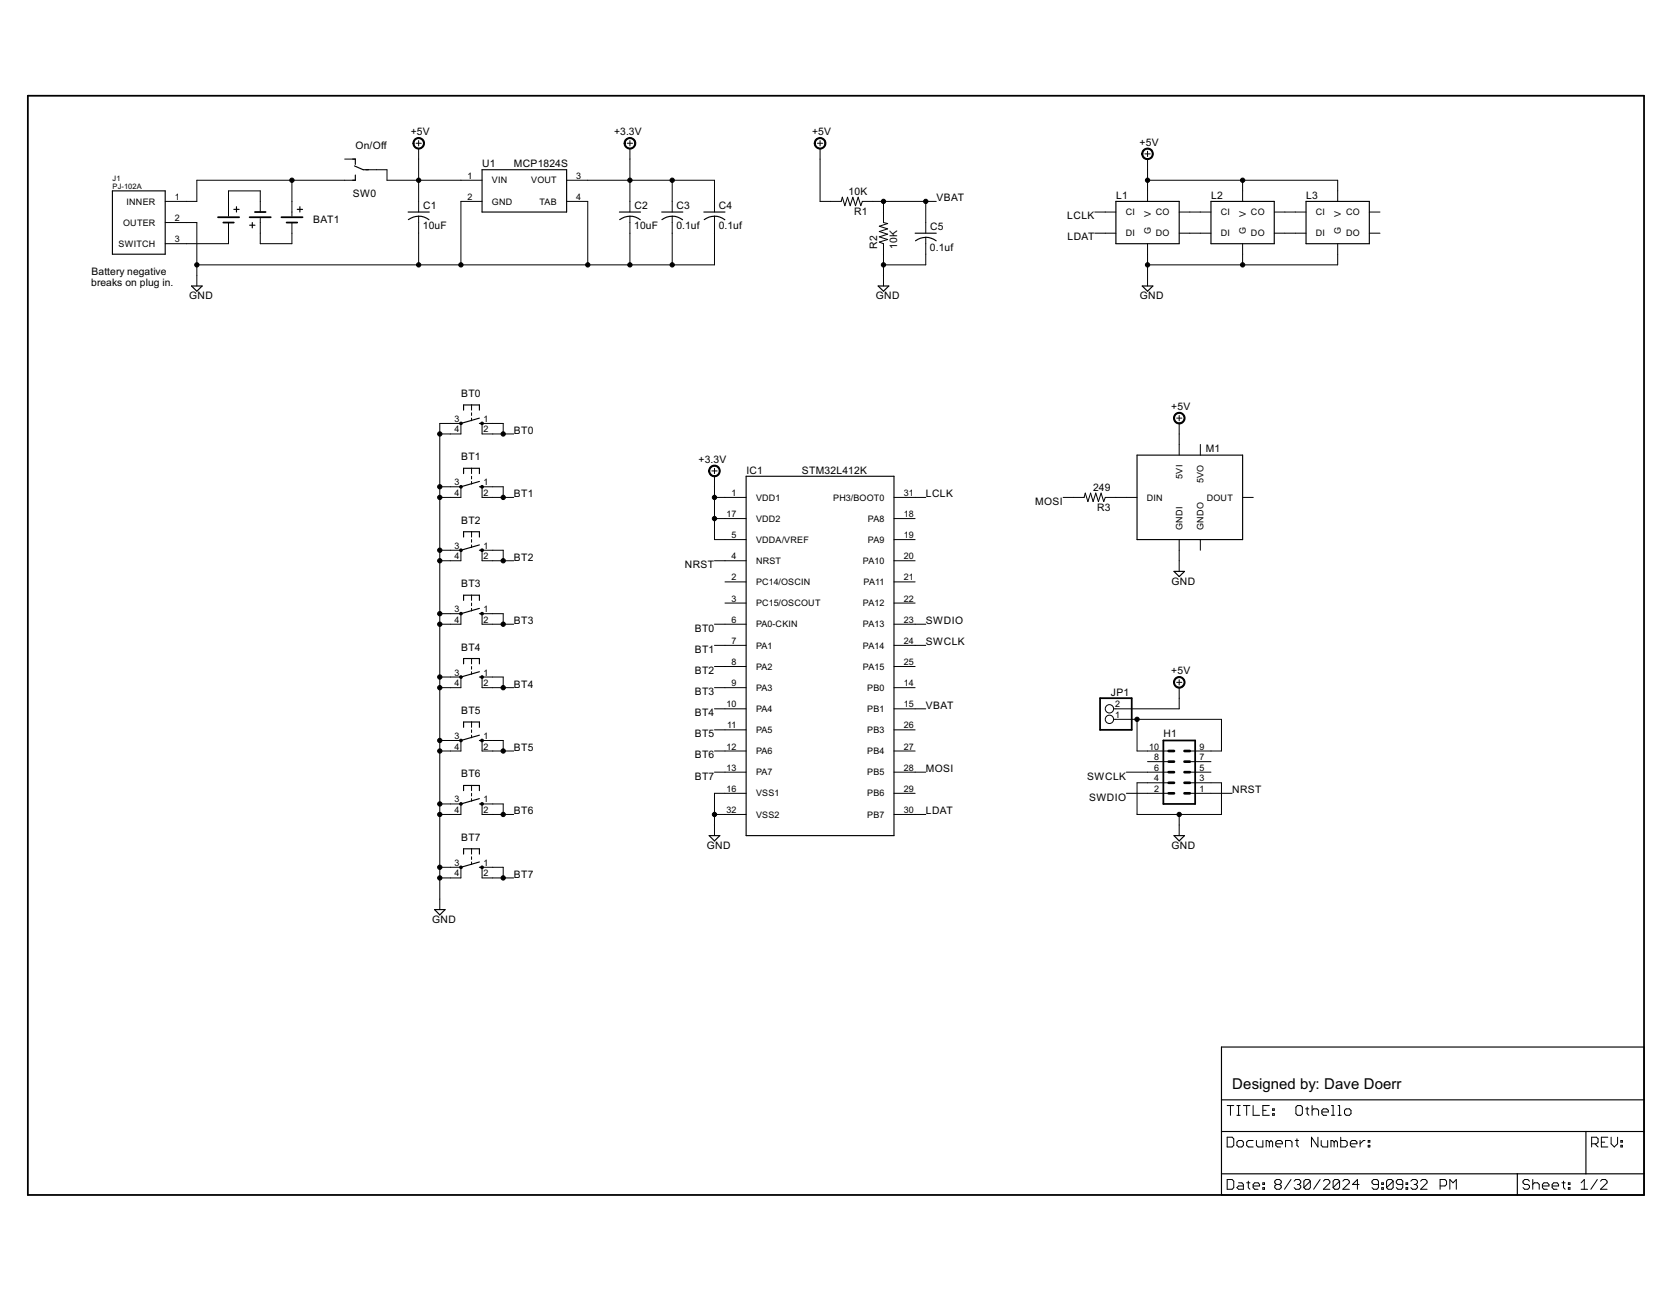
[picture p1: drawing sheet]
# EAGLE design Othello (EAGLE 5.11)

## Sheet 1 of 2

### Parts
BAT1  BATT-3AA-1280  [BATT-3AA-1280]
BT0  SWPB4PINSMG  [SWPB4PINSM]
BT1  SWPB4PINSMG  [SWPB4PINSM]
BT2  SWPB4PINSMG  [SWPB4PINSM]
BT3  SWPB4PINSMG  [SWPB4PINSM]
BT4  SWPB4PINSMG  [SWPB4PINSM]
BT5  SWPB4PINSMG  [SWPB4PINSM]
BT6  SWPB4PINSMG  [SWPB4PINSM]
BT7  SWPB4PINSMG  [SWPB4PINSM]
C1  10uF  C-USC0805  [C0805]
C2  10uF  C-USC0805  [C0805]
C3  0.1uf  C-USC0805  [C0805]
C4  0.1uf  C-USC0805  [C0805]
C5  0.1uf  C-USC0805  [C0805]
H1  FLASH_HDR  [MA05-2]
IC1  STM32L412K  [LQFP32]
J1  PJ-102A  POWER_JACK2  [PJ-102A]
JP1  PINHD-1X2  [1X02]
L1  SK9822  [SK9822]
L2  SK9822  [SK9822]
L3  SK9822  [SK9822]
M1  8X8MATRIX  [8X8MATRIX]
R1  10K  R-US_R0805  [R0805]
R2  10K  R-US_R0805  [R0805]
R3  249  R-US_R0805  [R0805]
SW0  SPDT  [OS102011MS2QN]
U1  MCP1824S  [SOT223]

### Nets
+3.3V [Power]: C2.1 C3.1 C4.1 IC1.1(VDD1) IC1.5(VDDA/VREF) IC1.17(VDD2) U1.3(VOUT)
+5V [Power]: C1.1 JP1.2 L1.P$4(V) L2.P$4(V) L3.P$4(V) M1.P$2(5VI) R1.2 SW0.C U1.1(VIN)
BAT+ [Power]: BAT1.3+ J1.1(INNER) SW0.U
BAT- [Power]: BAT1.1- J1.3(SWITCH)
BT0: BT0.1(S) BT0.2(S1) IC1.6(PA0-CKIN)
BT1: BT1.1(S) BT1.2(S1) IC1.7(PA1)
BT2: BT2.1(S) BT2.2(S1) IC1.8(PA2)
BT3: BT3.1(S) BT3.2(S1) IC1.9(PA3)
BT4: BT4.1(S) BT4.2(S1) IC1.10(PA4)
BT5: BT5.1(S) BT5.2(S1) IC1.11(PA5)
BT6: BT6.1(S) BT6.2(S1) IC1.12(PA6)
BT7: BT7.1(S) BT7.2(S1) IC1.13(PA7)
GND [Power]: BT0.3(P) BT0.4(P1) BT1.3(P) BT1.4(P1) BT2.3(P) BT2.4(P1) BT3.3(P) BT3.4(P1) BT4.3(P) BT4.4(P1) BT5.3(P) BT5.4(P1) BT6.3(P) BT6.4(P1) BT7.3(P) BT7.4(P1) C1.2 C2.2 C3.2 C4.2 C5.2 H1.3 H1.4 IC1.16(VSS1) IC1.32(VSS2) J1.2(OUTER) L1.P$3(G) L2.P$3(G) L3.P$3(G) M1.P$3(GNDI) R2.1 U1.2(GND) U1.4(TAB)
LCLK: IC1.31(PH3/BOOT0) L1.P$2(CI)
LDAT: IC1.30(PB7) L1.P$1(DI)
MOSI: IC1.28(PB5) R3.2
N$1: L1.P$6(DO) L2.P$1(DI)
N$2: L1.P$5(CO) L2.P$2(CI)
N$3: L2.P$6(DO) L3.P$1(DI)
N$4: L2.P$5(CO) L3.P$2(CI)
N$8 [Power]: BAT1.1+ BAT1.2-
N$9 [Power]: BAT1.2+ BAT1.3-
N$11 [Power]: H1.9 H1.10 JP1.1
N$12: M1.P$1(DIN) R3.1
NRST: H1.1 IC1.4(NRST)
SWCLK: H1.6 IC1.24(PA14)
SWDIO: H1.2 IC1.23(PA13)
VBAT: C5.1 IC1.15(PB1) R1.1 R2.2
Unconnected: H1.5 H1.7 H1.8 IC1.2(PC14/OSCIN) IC1.3(PC15/OSCOUT) IC1.14(PB0) IC1.18(PA8) IC1.19(PA9) IC1.20(PA10) IC1.21(PA11) IC1.22(PA12) IC1.25(PA15) IC1.26(PB3) IC1.27(PB4) IC1.29(PB6) L3.P$5(CO) L3.P$6(DO) M1.P$4(GNDO) M1.P$5(5VO) M1.P$6(DOUT) SW0.D

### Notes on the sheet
- On/Off
- Battery negative
- breaks on plug in.
- Designed by: Dave Doerr

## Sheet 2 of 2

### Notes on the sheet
- Power and Additional Display
- Designed by: Dave Doerr
